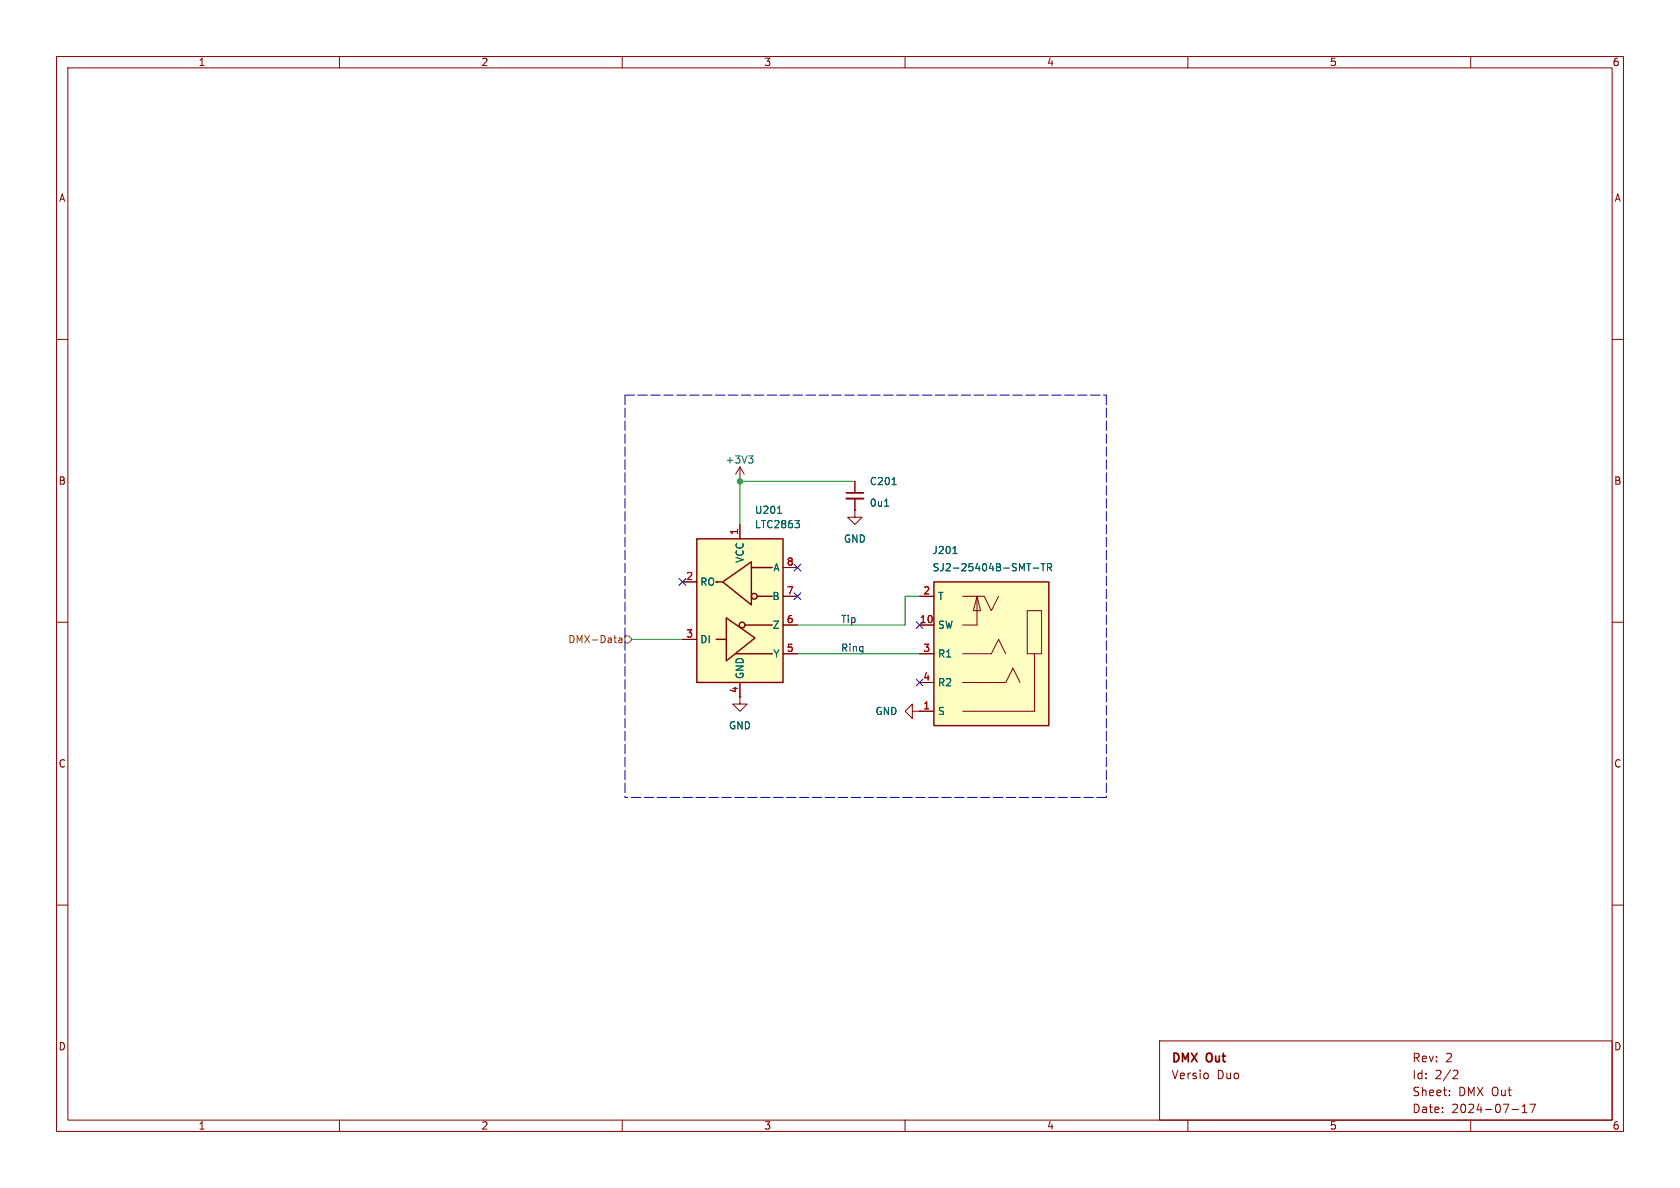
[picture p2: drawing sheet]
<svg xmlns="http://www.w3.org/2000/svg" width="297mm" height="210mm" viewBox="0 0 297 210" stroke-linecap="round" stroke-linejoin="round" font-family="sans-serif">
<g fill="none" stroke="#840000" stroke-width=".18">
<path d="M10 10h277v190h-277zM12 12h273v186h-273zM60 10v2M110 10v2M160 10v2M210 10v2M260 10v2M10 60h2M285 60h2M10 110h2M285 110h2M10 160h2"/>
<path d="M285 160h2M60 198v2M110 198v2M160 198v2M205 184h80v14h-80zM210 198v2M213.5 189.8v.8M256.2 193.6v.1M256.2 192.8v.1M257.1 189.2l.5 .1 .1 .3-.9 1.1h.9M260 198v2M267.3 196.1h1.2"/>
<path d="M269.1 196.7h.9M269.1 195.6l.4-.4v1.5M270.5 195.2h1l-.7 1.5"/>
</g>
<g fill="#ffffc2">
<path d="M165.1 102.9h20.3v25.4h-20.3z"/>
<path d="M172.7 105.4l.7 2.6h-1.3z"/>
</g>
<path d="M165.1 102.9h20.3v25.4h-20.3z" fill="none" stroke="#840000" stroke-width=".25"/>
<g fill="none" stroke="#840000" stroke-width=".18">
<path d="M130.8 85.1h.1M130.8 82.6l-.8 1.2M130.8 82.6v2.5M130.8 82.6l.8 1.2M151.1 90.2v1.2h1.3l-1.3 1.3-1.2-1.3h1.2M151.1 90.2h.1M151.1 85.1v2M151.1 88.1v2.1M162.6 115.6h2.5M162.6 105.4h2.5M162.6 110.5h2.5M170.2 115.6h5.1l1.2-2.6 1.3 2.6"/>
<path d="M170.2 105.4h3.8l1.3 2.6 1.2-2.6M172.7 105.4l.7 2.6h-1.3zM172.7 105.4v5.1h-2.5M181.6 108h2.5v7.6h-2.5zM182.9 115.6v10.1h-12.7M130.8 123.2v1.3h1.3l-1.3 1.2-1.3-1.2h1.3M162.6 120.7h2.5M162.6 125.7h2.5M170.2 120.7h7.6l1.3-2.6 1.2 2.6"/>
</g>
<path d="M132.3 80.6h.8l-.4 .5M132.9 81.1l.2 .2v.3l-.2 .3M156.4 89.5h.7M157.7 85.7h.7M168.5 97.9h.7M184 99.6h.8M184.4 99.6v1.3M182.6 100.4h1M185.2 100.3l.6-.1 .1-.1v-.3l-.7-.2v1.3M185.5 100.3l.4 .6" fill="none" stroke="#006464" stroke-width=".18"/>
<path d="M149.6 88.1h3.1" fill="none" stroke="#840000" stroke-width=".33"/>
<path d="M149.6 87.1h3.1" fill="none" stroke="#840000" stroke-width=".3"/>
<path d="M123.2 95.3h15.2v25.4h-15.2z" fill="#ffffc2"/>
<g fill="none" stroke="#840000" stroke-width=".25">
<path d="M123.2 95.3h15.2v25.4h-15.2zM126.6 113h1.7M126.7 102.9h-.1h1M127.8 102.9l5-3.6v7.6zM128.4 109.2l5.1 3.6-5.1 4zM130.2 115.6h6.3M131.7 110.5h4.8M132.8 100.3h3.7M133.9 105.4h2.6"/>
<circle cx="131.2" cy="110.5" r=".51"/>
<circle cx="133.4" cy="105.4" r=".51"/>
</g>
<g fill="none" stroke="#840000" stroke-width=".18">
<path d="M130.8 92.7v2.6M151.1 90.2h.1M151.1 85.1v2M151.1 88.1v2.1M120.6 102.9h2.6M120.6 113h2.6M138.4 115.6h2.6M138.4 110.5h2.6M138.4 105.4h2.6M138.4 100.3h2.6M162.6 115.6h2.5M162.6 110.5h2.5"/>
<path d="M162.6 105.4h2.5M130.8 120.7v2.5M161.3 125.7v-1.2l-1.3 1.2 1.3 1.3v-1.3h1.3M162.6 125.7h.1M162.6 125.7h2.5M162.6 120.7h2.5"/>
</g>
<path d="M137.5 90.7h.7M140.5 92h.8l-.4 .5M141.1 92.5l.2 .2v.3l-.2 .3M156.4 89.5h.7M157.7 85.7h.7M168.5 97.9h.7M184 99.6h.8M184.4 99.6v1.3M182.6 100.4h1M185.2 100.3l.6-.1 .1-.1v-.3l-.7-.2v1.3M185.5 100.3l.4 .6" fill="none" stroke="#006464" stroke-width=".18"/>
<path d="M109.4 112.8h.5l.1 .8M110 113.1h-.5l-.1 .2 .1 .3 .5-.1M110.5 112.4h.6l.7 .6-.7 .7h-.6z" fill="none" stroke="#725600" stroke-width=".18"/>
<path d="M110.5 69.9h85.1M110.5 69.9v71.1M195.6 69.9v71.1M195.6 141h-85.1" fill="none" stroke="#0000c2" stroke-width=".18" stroke-dasharray="1.7 .6"/>
<path d="M151.1 85.1h-20.3v7.6M111.8 113h8.8M141 115.6h21.6M162.6 105.4h-2.6v5.1h-19" fill="none" stroke="#009600" stroke-width=".18"/>
<path d="M140.4 99.7l1.2 1.2M141.6 99.7l-1.2 1.2M120 102.3l1.3 1.2M121.3 102.3l-1.3 1.2M140.4 104.8l1.2 1.2M141.6 104.8l-1.2 1.2M162 109.9l1.2 1.2M163.2 109.9l-1.2 1.2M162 120l1.2 1.3M163.2 120l-1.2 1.3" fill="none" stroke="#000084" stroke-width=".18"/>
<circle cx="130.8" cy="85.1" r=".46" fill="#009600" stroke="#009600" stroke-width=".18"/>
<g font-size="2.1" fill="#840000">
<text x="207" y="188.2">DMX</text>
<text x="207" y="191">Versio</text>
<text x="213.4" y="188.2">Out</text>
<text x="215.1" y="191">Duo</text>
<text x="249.6" y="188">Rev:</text>
<text x="249.6" y="191">Id:</text>
<text x="253.7" y="191">2/2</text>
<text x="255.5" y="188">2</text>
<text x="249.6" y="197">Date:</text>
<text x="249.6" y="194">Sheet:</text>
<text x="256.6" y="197">2024-07-17</text>
<text x="257.8" y="194">DMX Out</text>
</g>
<g font-size="1.8" fill="#840000">
<text x="35" y="11.9">1</text>
<text x="85" y="11.9">2</text>
<text x="135" y="11.9">3</text>
<text x="185" y="11.9">4</text>
<text x="235" y="11.9">5</text>
<text x="285" y="11.9">6</text>
<text x="10.3" y="35.9">A</text>
<text x="285.3" y="35.9">A</text>
<text x="10.3" y="85.9">B</text>
<text x="285.3" y="85.9">B</text>
<text x="10.3" y="135.9">C</text>
<text x="285.3" y="135.9">C</text>
<text x="10.3" y="185.9">D</text>
<text x="285.3" y="185.9">D</text>
<text x="35" y="199.9">1</text>
<text x="85" y="199.9">2</text>
<text x="135" y="199.9">3</text>
<text x="185" y="199.9">4</text>
<text x="235" y="199.9">5</text>
<text x="285" y="199.9">6</text>
</g>
<g font-size="1.8" fill="#006464">
<text x="128.2" y="82.1">+3V3</text>
<text x="153.7" y="86">C201</text>
<text x="153.7" y="89.8">0u1</text>
<text x="133.4" y="93.6">LTC2863</text>
<text x="133.4" y="91">U201</text>
<text x="131.7" y="99.6" transform="rotate(-90 131.7 99.6)">VCC</text>
<text x="136.6" y="101.2">A</text>
<text x="149.1" y="96.1">GND</text>
<text x="164.7" y="98.1">J201</text>
<text x="164.8" y="101.2">SJ2-25404B-SMT-TR</text>
<text x="123.7" y="103.7">RO</text>
<text x="136.4" y="106.3">B</text>
<text x="165.7" y="106.3">T</text>
<text x="123.7" y="113.9">DI</text>
<text x="136.5" y="111.4">Z</text>
<text x="165.7" y="111.4">SW</text>
<text x="136.6" y="116.4">Y</text>
<text x="165.7" y="116.4">R1</text>
<text x="131.7" y="120.1" transform="rotate(-90 131.7 120.1)">GND</text>
<text x="165.7" y="121.5">R2</text>
<text x="128.8" y="129.1">GND</text>
<text x="154.7" y="126.6">GND</text>
<text x="165.7" y="126.6">S</text>
</g>
<g font-size="1.8" fill="#a90000">
<text x="130.6" y="94.7" transform="rotate(-90 130.6 94.7)">1</text>
<text x="139" y="100.1">8</text>
<text x="121.2" y="102.6">2</text>
<text x="139" y="105.2">7</text>
<text x="163.1" y="105.2">2</text>
<text x="121.2" y="112.8">3</text>
<text x="139" y="110.2">6</text>
<text x="162.5" y="110.2">10</text>
<text x="139" y="115.3">5</text>
<text x="163.1" y="115.3">3</text>
<text x="130.6" y="122.6" transform="rotate(-90 130.6 122.6)">4</text>
<text x="163.1" y="125.5">1</text>
<text x="163.1" y="120.4">4</text>
</g>
<text font-size="1.8" fill="#725600" x="100.4" y="113.9">DMX-Data</text>
<g font-size="1.8" fill="#0f0f0f">
<text x="148.6" y="110.2">Tip</text>
<text x="148.6" y="115.3">Ring</text>
</g>
</svg>
